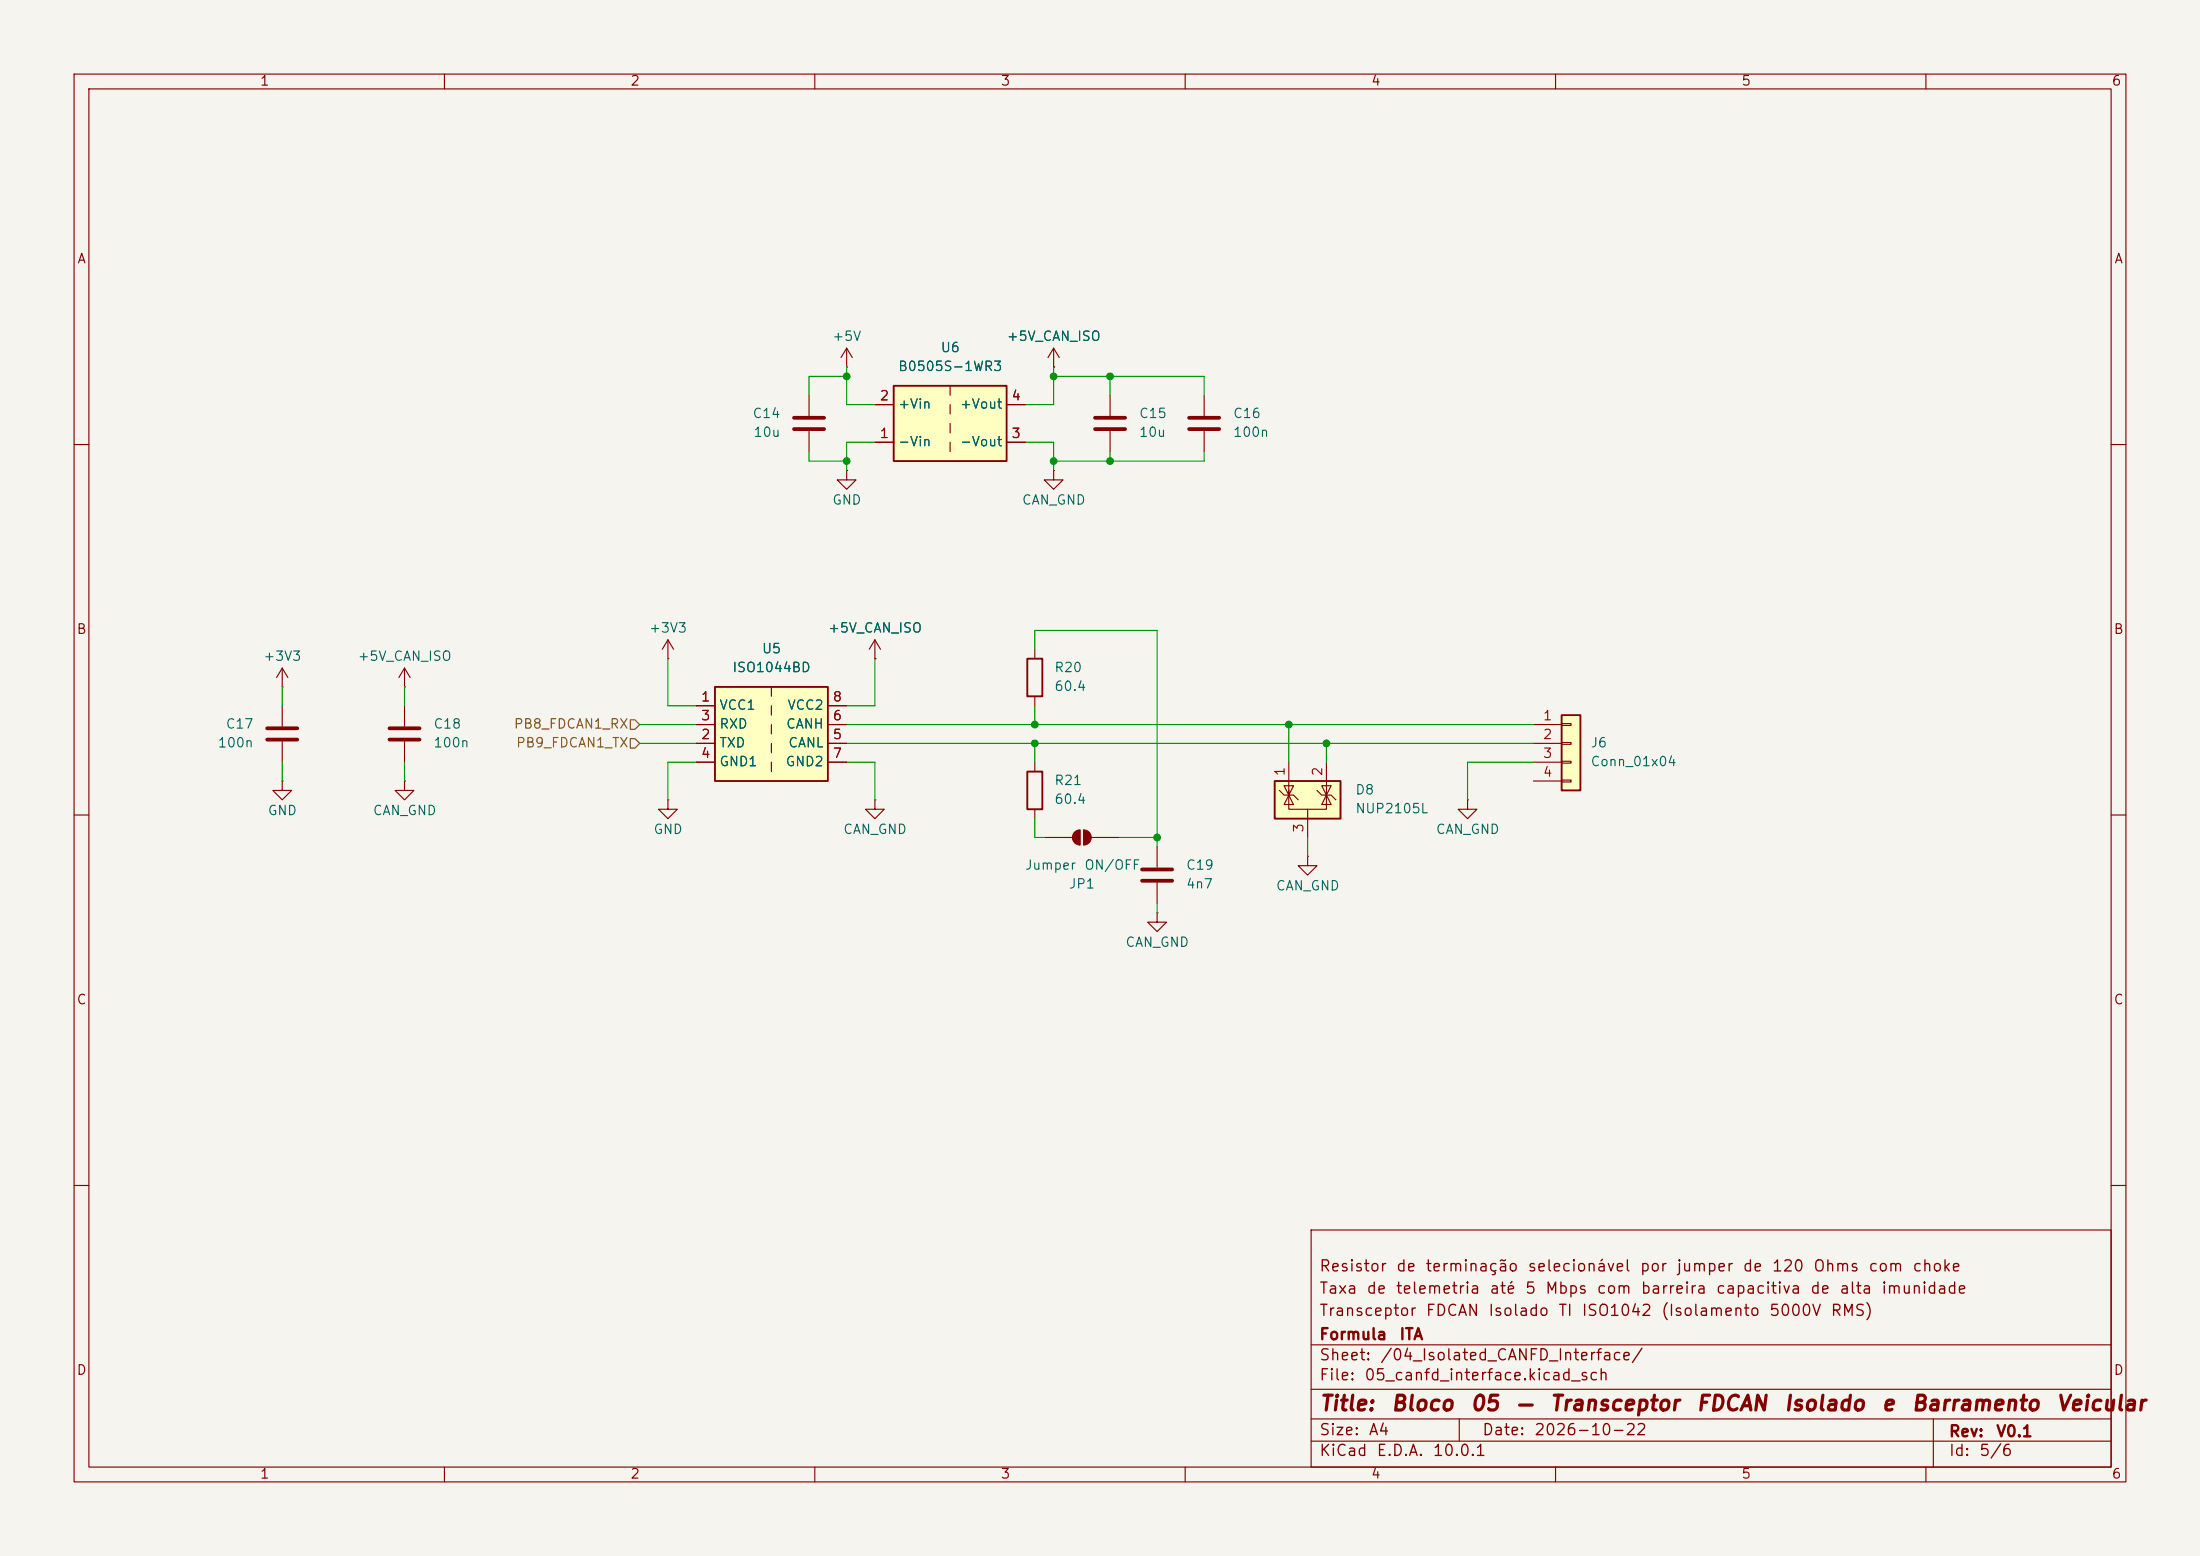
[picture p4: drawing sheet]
<svg xmlns="http://www.w3.org/2000/svg" width="297mm" height="210mm" viewBox="0 0 297 210" stroke-linecap="round" stroke-linejoin="round" font-family="sans-serif">
<path d="M0 0h297v210h-297z" fill="#f5f4ef" stroke="#f5f4ef" stroke-width=".14"/>
<g fill="none" stroke="#840000" stroke-width=".15">
<path d="M10 10h277v190h-277zM12 12h273v186h-273zM60 10v2M110 10v2M160 10v2M210 10v2M260 10v2M10 60h2M142.2 63.5v1.3h1.3l-1.3 1.2-1.2-1.2h1.2M142.2 63.5h.1M285 60h2M10 110h2"/>
<path d="M141 113h3.8M145.8 112v2M146.3 112v2M147.3 113h3.8M176.5 115.6v1.2h1.3l-1.3 1.3-1.2-1.3h1.2M176.5 115.6h.1M285 110h2M156.2 123.2v1.3h1.3l-1.3 1.2-1.3-1.2h1.3M156.2 123.2h.1M10 160h2M177 166h108v32h-108zM285 160h2"/>
<path d="M60 198v2M110 198v2M160 198v2M177 194.5h108M177 191.5h108M177 187.5h108M177 181.5h108M197 191.5v3M210 198v2M260 198v2M261 191.5v6.5"/>
</g>
<g fill="#840000" stroke="#840000" stroke-width=".15">
<path d="M145.1 112.3l.3-.2 .4-.1v2a1.02 1.02 0 0 1-.9-.6 1.02 1.02 0 0 1 .2-1.1z"/>
<path d="M146.3 112a1.02 1.02 0 0 1 1 1 1.02 1.02 0 0 1-1 1z"/>
</g>
<path d="M172.1 105.4h8.9v5.1h-8.9z" fill="#ffffc2"/>
<path d="M172.1 105.4h8.9v5.1h-8.9z" fill="none" stroke="#840000" stroke-width=".25"/>
<g fill="none" stroke="#840000" stroke-width=".15">
<path d="M142.2 49.5h.1M142.2 47l-.7 1.3M142.2 47l.8 1.3M142.2 47v2.5M172.7 106.7l.7 .6h1.2l.7 .7M174 107.3v1.9h5.1v-1.9M174 107.3l.6 1.3h-1.2zM174 106.7v.6l.6-1.3h-1.2l.6 1.3M174 102.9v4.4M176.5 109.2v3.8M177.8 106.7l.6 .6h1.3l.6 .7M178.4 106h1.3l-.6 1.3z"/>
<path d="M179.1 107.3l.6 1.3h-1.3zM179.1 102.9v4.4"/>
</g>
<path d="M96.5 92.7h15.3v12.7h-15.3z" fill="#ffffc2"/>
<path d="M96.5 92.7h15.3v12.7h-15.3z" fill="none" stroke="#840000" stroke-width=".25"/>
<g fill="none" stroke="#840000" stroke-width=".15">
<path d="M94 95.3h2.5M94 97.8h2.5M104.1 92.7v1.3M104.1 95.3v1.2M104.1 97.8v1.3M111.8 95.3h2.5M111.8 97.8h2.5M94 100.3h2.5M94 102.9h2.5M104.1 100.3v1.3M104.1 102.9v1.2M111.8 100.3h2.5"/>
<path d="M111.8 102.9h2.5M198.1 108v1.2h1.3l-1.3 1.3-1.3-1.3h1.3M198.1 108h.1"/>
</g>
<path d="M210.8 96.5h2.6v10.2h-2.6z" fill="#ffffc2"/>
<path d="M210.8 96.5h2.6v10.2h-2.6z" fill="none" stroke="#840000" stroke-width=".25"/>
<g fill="none" stroke="#840000" stroke-width=".15">
<path d="M114.3 49.5h.1M114.3 47l-.8 1.3M114.3 47l.8 1.3M114.3 47v2.5M149.9 53.3v2.8M149.9 58.2v2.8M162.6 53.3v2.8M162.6 58.2v2.8M38.1 95.3v2.7M207 97.8h3.8M210.8 97.7h1.3v.2h-1.3zM38.1 100.1v2.8"/>
<path d="M156.2 114.3v2.8M156.2 119.1v2.8M207 100.3h3.8M207 102.9h3.8M207 105.4h3.8M210.8 100.2h1.3v.3h-1.3zM210.8 102.7h1.3v.3h-1.3zM210.8 105.3h1.3v.2h-1.3z"/>
</g>
<path d="M147.8 56.4h4.1M147.8 57.9h4.1M160.5 56.4h4.1M160.5 57.9h4.1M36.1 98.3h4M36.1 99.8h4M154.2 117.3h4M154.2 118.9h4" fill="none" stroke="#840000" stroke-width=".51"/>
<path d="M120.6 52.1h15.3v10.1h-15.3z" fill="#ffffc2"/>
<path d="M120.6 52.1h15.3v10.1h-15.3zM138.7 88.9h2v5.1h-2zM138.7 104.1h2v5.1h-2z" fill="none" stroke="#840000" stroke-width=".25"/>
<g fill="none" stroke="#840000" stroke-width=".15">
<path d="M109.2 53.3v2.8M109.2 58.2v2.8M118.1 59.7h2.5M118.1 54.6h2.5M128.3 52.1v1.2M128.3 54.6v1.3M128.3 57.2v1.2M128.3 59.7v1.3M135.9 59.7h2.5M135.9 54.6h2.5M142.2 49.5h.1M114.3 63.5v1.3h1.3l-1.3 1.2-1.3-1.2h1.3"/>
<path d="M114.3 63.5h.1M38.1 92.7h.1M38.1 90.2l-.8 1.2M38.1 90.2l.8 1.2M38.1 90.2v2.5M54.6 92.7h.1M54.6 90.2v2.5M54.6 95.3v2.7M54.6 90.2l-.8 1.2M54.6 90.2l.8 1.2M90.2 88.9h.1M90.2 86.4l-.8 1.2"/>
<path d="M90.2 86.4l.7 1.2M90.2 86.4v2.5M94 95.3h2.5M94 97.8h2.5M111.8 95.3h2.5M111.8 97.8h2.5M118.1 88.9h.1M118.1 86.4l-.8 1.2M118.1 86.4l.8 1.2M118.1 86.4v2.5M139.7 87.6v1.3M139.7 94v1.3"/>
<path d="M38.1 105.4v1.3h1.3l-1.3 1.3-1.3-1.3h1.3M38.1 105.4h.1M54.6 105.4v1.3h1.3l-1.3 1.3-1.3-1.3h1.3M54.6 105.4h.1M54.6 100.1v2.8M90.2 108v1.2h1.2l-1.2 1.3-1.3-1.3h1.3M90.2 108h.1M94 100.3h2.5M94 102.9h2.5M111.8 100.3h2.5M111.8 102.9h2.5M118.1 108v1.2h1.3l-1.3 1.3-1.3-1.3h1.3"/>
<path d="M118.1 108h.1M139.7 102.9v1.2M139.7 109.2v1.3"/>
</g>
<path d="M107.2 56.4h4.1M107.2 57.9h4.1M52.6 98.3h4M52.6 99.8h4" fill="none" stroke="#840000" stroke-width=".51"/>
<path d="M85.1 97.2h.6l.7 .6-.7 .6h-.6zM85.1 99.7h.6l.7 .6-.7 .7h-.6z" fill="none" stroke="#725600" stroke-width=".15"/>
<g fill="none" stroke="#009600" stroke-width=".15">
<path d="M114.3 49.5v5.1h3.8M114.3 50.8h-5.1v2.5M118.1 59.7h-3.8v3.8M138.4 59.7h3.8v3.8M142.2 49.5v5.1h-3.8M142.2 50.8h20.4v2.5M149.9 50.8v2.5M109.2 61v1.2h5.1M149.9 61v1.2M162.6 61v1.2h-20.4M38.1 92.7v2.6M54.6 92.7v2.6"/>
<path d="M86.4 97.8h7.6M90.2 88.9v6.4h3.8M114.3 97.8h92.7M118.1 88.9v6.4h-3.8M139.7 87.6v-2.5h16.5v29.2M139.7 95.3v2.5M174 97.8v5.1M38.1 102.9v2.5M54.6 102.9v2.5M86.4 100.3h7.6M94 102.9h-3.8v5.1M114.3 102.9h3.8v5.1"/>
<path d="M114.3 100.3h92.7M139.7 100.3v2.6M139.7 110.5v2.5h1.3M151.1 113h5.1M176.5 113v2.6M179.1 100.3v2.6M207 102.9h-8.9v5.1M156.2 121.9v1.3"/>
</g>
<g fill="#009600" stroke="#009600" stroke-width=".14">
<circle cx="174" cy="97.8" r=".46"/>
<circle cx="156.2" cy="113" r=".46"/>
<circle cx="149.9" cy="50.8" r=".46"/>
<circle cx="179.1" cy="100.3" r=".46"/>
<circle cx="142.2" cy="62.2" r=".46"/>
<circle cx="149.9" cy="62.2" r=".46"/>
<circle cx="142.2" cy="50.8" r=".46"/>
<circle cx="114.3" cy="50.8" r=".46"/>
<circle cx="139.7" cy="97.8" r=".46"/>
<circle cx="139.7" cy="100.3" r=".46"/>
<circle cx="114.3" cy="62.2" r=".46"/>
</g>
<g font-size="2" fill="#840000">
<text x="178" y="190.9">Title:</text>
<text x="187.7" y="190.9">Bloco</text>
<text x="198.4" y="190.9">05</text>
<text x="204.5" y="190.9">—</text>
<text x="209.1" y="190.9">Transceptor</text>
<text x="228.9" y="190.9">FDCAN</text>
<text x="240.7" y="190.9">Isolado</text>
<text x="253.9" y="190.9">e</text>
<text x="257.9" y="190.9">Barramento</text>
<text x="277.5" y="190.9">Veicular</text>
</g>
<g font-size="1.5" fill="#840000">
<text x="178" y="172">Resistor</text>
<text x="188.4" y="172">de</text>
<text x="192.3" y="172">terminação</text>
<text x="206.1" y="172">selecionável</text>
<text x="221.3" y="172">por</text>
<text x="226.2" y="172">jumper</text>
<text x="235.2" y="172">de</text>
<text x="239.1" y="172">120</text>
<text x="244.7" y="172">Ohms</text>
<text x="252.1" y="172">com</text>
<text x="258.1" y="172">choke</text>
<text x="178" y="178">Transceptor</text>
<text x="178" y="175">Taxa</text>
<text x="184.4" y="175">de</text>
<text x="188.3" y="175">telemetria</text>
<text x="192.4" y="178">FDCAN</text>
<text x="200.8" y="178">Isolado</text>
<text x="201" y="175">até</text>
<text x="205.8" y="175">5</text>
<text x="208.5" y="175">Mbps</text>
<text x="210.3" y="178">TI</text>
<text x="213.4" y="178">ISO1042</text>
<text x="215.4" y="175">com</text>
<text x="221.4" y="175">barreira</text>
<text x="224.1" y="178">(Isolamento</text>
<text x="231.5" y="175">capacitiva</text>
<text x="238.7" y="178">5000V</text>
<text x="244.3" y="175">de</text>
<text x="247" y="178">RMS)</text>
<text x="248.2" y="175">alta</text>
<text x="253.9" y="175">imunidade</text>
<text x="178" y="184">Sheet:</text>
<text x="178" y="181.2">Formula</text>
<text x="186.2" y="184">/04_Isolated_CANFD_Interface/</text>
<text x="188.8" y="181.2">ITA</text>
<text x="178" y="186.7">File:</text>
<text x="184.1" y="186.7">05_canfd_interface.kicad_sch</text>
<text x="178" y="196.9">KiCad</text>
<text x="178" y="194.1">Size:</text>
<text x="184.7" y="194.1">A4</text>
<text x="185.7" y="196.9">E.D.A.</text>
<text x="193.3" y="196.9">10.0.1</text>
<text x="200" y="194.1">Date:</text>
<text x="207" y="194.1">2026-10-22</text>
<text x="263" y="194.3">Rev:</text>
<text x="263" y="196.9">Id:</text>
<text x="267.1" y="196.9">5/6</text>
<text x="269.4" y="194.3">V0.1</text>
</g>
<g font-size="1.3" fill="#840000">
<text x="35" y="11.9">1</text>
<text x="85" y="11.9">2</text>
<text x="135" y="11.9">3</text>
<text x="185" y="11.9">4</text>
<text x="235" y="11.9">5</text>
<text x="285" y="11.9">6</text>
<text x="10.3" y="35.9">A</text>
<text x="285.3" y="35.9">A</text>
<text x="10.3" y="85.9">B</text>
<text x="285.3" y="85.9">B</text>
<text x="10.3" y="135.9">C</text>
<text x="285.3" y="135.9">C</text>
<text x="10.3" y="185.9">D</text>
<text x="285.3" y="185.9">D</text>
<text x="35" y="199.9">1</text>
<text x="85" y="199.9">2</text>
<text x="135" y="199.9">3</text>
<text x="185" y="199.9">4</text>
<text x="235" y="199.9">5</text>
<text x="285" y="199.9">6</text>
</g>
<g font-size="1.3" fill="#006464">
<text x="112.3" y="46.3">+5V</text>
<text x="126.9" y="47.9">U6</text>
<text x="135.8" y="46.3">+5V_CAN_ISO</text>
<text x="121.2" y="50.4">B0505S-1WR3</text>
<text x="101.5" y="56.7">C14</text>
<text x="101.6" y="59.3">10u</text>
<text x="121.2" y="55.5">+Vin</text>
<text x="129.5" y="55.5">+Vout</text>
<text x="153.7" y="56.7">C15</text>
<text x="153.7" y="59.3">10u</text>
<text x="166.4" y="59.3">100n</text>
<text x="166.4" y="56.7">C16</text>
<text x="121.2" y="60.6">-Vin</text>
<text x="129.5" y="60.6">-Vout</text>
<text x="112.3" y="68.4">GND</text>
<text x="137.9" y="68.4">CAN_GND</text>
<text x="35.5" y="89.5">+3V3</text>
<text x="48.2" y="89.5">+5V_CAN_ISO</text>
<text x="87.5" y="85.7">+3V3</text>
<text x="102.8" y="88.5">U5</text>
<text x="111.7" y="85.7">+5V_CAN_ISO</text>
<text x="98.8" y="91">ISO1044BD</text>
<text x="142.2" y="93.6">60.4</text>
<text x="142.2" y="91">R20</text>
<text x="29.3" y="101.2">100n</text>
<text x="30.4" y="98.7">C17</text>
<text x="58.4" y="101.2">100n</text>
<text x="58.4" y="98.7">C18</text>
<text x="97" y="96.1">VCC1</text>
<text x="97" y="101.2">TXD</text>
<text x="97" y="98.7">RXD</text>
<text x="106" y="98.7">CANH</text>
<text x="106.2" y="96.1">VCC2</text>
<text x="106.3" y="101.2">CANL</text>
<text x="214.6" y="101.2">J6</text>
<text x="97" y="103.7">GND1</text>
<text x="106" y="103.7">GND2</text>
<text x="142.2" y="106.3">R21</text>
<text x="182.9" y="107.5">D8</text>
<text x="214.6" y="103.7">Conn_01x04</text>
<text x="36.1" y="110.3">GND</text>
<text x="50.2" y="110.3">CAN_GND</text>
<text x="88.1" y="112.9">GND</text>
<text x="113.7" y="112.9">CAN_GND</text>
<text x="142.2" y="108.8">60.4</text>
<text x="182.9" y="110.1">NUP2105L</text>
<text x="193.8" y="112.9">CAN_GND</text>
<text x="138.3" y="117.7">Jumper</text>
<text x="146.3" y="117.7">ON/OFF</text>
<text x="160" y="117.7">C19</text>
<text x="144.2" y="120.2">JP1</text>
<text x="160" y="120.2">4n7</text>
<text x="172.2" y="120.5">CAN_GND</text>
<text x="151.8" y="128.1">CAN_GND</text>
</g>
<g font-size="1.3" fill="#a90000">
<text x="118.7" y="59.4">1</text>
<text x="118.7" y="54.4">2</text>
<text x="136.5" y="59.4">3</text>
<text x="136.5" y="54.4">4</text>
<text x="94.5" y="95">1</text>
<text x="112.3" y="95">8</text>
<text x="94.5" y="100.1">2</text>
<text x="94.5" y="97.5">3</text>
<text x="112.3" y="100.1">5</text>
<text x="112.3" y="97.5">6</text>
<text x="208.2" y="97.5">1</text>
<text x="208.2" y="100.1">2</text>
<text x="94.5" y="102.6">4</text>
<text x="112.3" y="102.6">7</text>
<text x="173.7" y="104.8" transform="rotate(-90 173.7 104.8)">1</text>
<text x="178.8" y="104.8" transform="rotate(-90 178.8 104.8)">2</text>
<text x="208.2" y="102.6">3</text>
<text x="208.2" y="105.2">4</text>
<text x="176.3" y="112.5" transform="rotate(-90 176.3 112.5)">3</text>
</g>
<g font-size="1.3" fill="#725600">
<text x="69.3" y="98.7">PB8_FDCAN1_RX</text>
<text x="69.6" y="101.2">PB9_FDCAN1_TX</text>
</g>
</svg>
